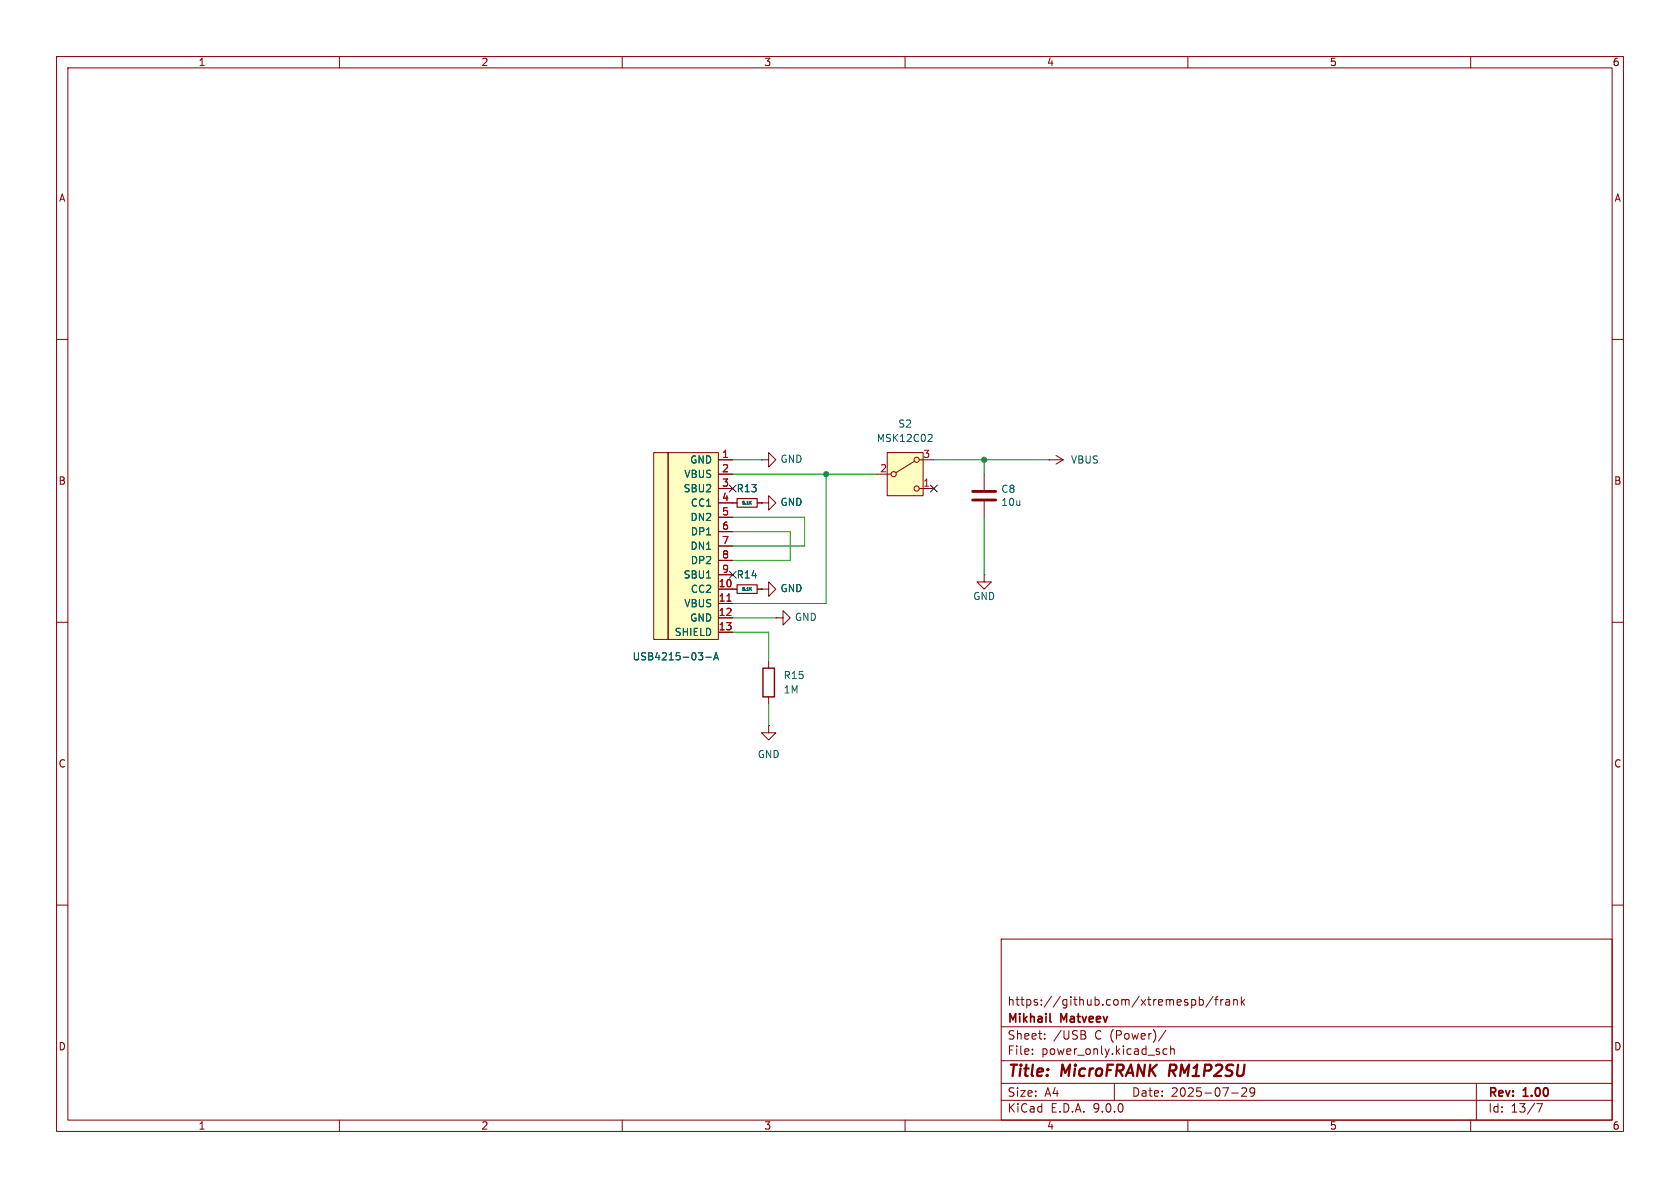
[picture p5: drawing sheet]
(kicad_sch
 (version 20250114)
 (generator "eeschema")
 (generator_version "9.0")
 (paper "A4")
 (title_block
  (title "${NAME} ${MODEL}")
  (date "2025-07-29")
  (rev "${VERSION}")
  (company "Mikhail Matveev")
  (comment 1 "https://github.com/xtremespb/frank"))
 (lib_symbols
  (symbol "Device:C"
   (pin_numbers (hide yes))
   (pin_names
    (offset 0.254)) (exclude_from_sim no) (in_bom yes) (on_board yes)
   (property "Reference" "C" (at 0.635 2.54 0) (effects (font (size 1.27 1.27)) (justify left)))
   (property "Value" "C" (at 0.635 -2.54 0) (effects (font (size 1.27 1.27)) (justify left)))
   (property "Footprint" "" (at 0.9652 -3.81 0) (effects (font (size 1.27 1.27)) (hide yes)))
   (property "Datasheet" "~" (at 0 0 0) (effects (font (size 1.27 1.27)) (hide yes)))
   (property "Description" "Unpolarized capacitor" (at 0 0 0) (effects (font (size 1.27 1.27)) (hide yes)))
   (symbol "C_0_1"
    (polyline (pts (xy -2.032 0.762) (xy 2.032 0.762)) (stroke (width 0.508) (type default)) (fill (type none)))
    (polyline (pts (xy -2.032 -0.762) (xy 2.032 -0.762)) (stroke (width 0.508) (type default)) (fill (type none))))
   (symbol "C_1_1"
    (pin passive line (at 0 3.81 270) (length 2.794) (name "~" (effects (font (size 1.27 1.27)))) (number "1" (effects (font (size 1.27 1.27)))))
    (pin passive line (at 0 -3.81 90) (length 2.794) (name "~" (effects (font (size 1.27 1.27)))) (number "2" (effects (font (size 1.27 1.27))))))
   (embedded_fonts no))
  (symbol "Device:R"
   (pin_numbers (hide yes))
   (pin_names
    (offset 0)) (exclude_from_sim no) (in_bom yes) (on_board yes)
   (property "Reference" "R" (at 2.032 0 90) (effects (font (size 1.27 1.27))))
   (property "Value" "R" (at 0 0 90) (effects (font (size 1.27 1.27))))
   (property "Footprint" "" (at -1.778 0 90) (effects (font (size 1.27 1.27)) (hide yes)))
   (property "Datasheet" "~" (at 0 0 0) (effects (font (size 1.27 1.27)) (hide yes)))
   (property "Description" "Resistor" (at 0 0 0) (effects (font (size 1.27 1.27)) (hide yes)))
   (symbol "R_0_1"
    (rectangle (start -1.016 -2.54) (end 1.016 2.54) (stroke (width 0.254) (type default)) (fill (type none))))
   (symbol "R_1_1"
    (pin passive line (at 0 3.81 270) (length 1.27) (name "~" (effects (font (size 1.27 1.27)))) (number "1" (effects (font (size 1.27 1.27)))))
    (pin passive line (at 0 -3.81 90) (length 1.27) (name "~" (effects (font (size 1.27 1.27)))) (number "2" (effects (font (size 1.27 1.27))))))
   (embedded_fonts no))
  (symbol "Device:R_Small"
   (pin_numbers (hide yes))
   (pin_names
    (offset 0.254) (hide yes)) (exclude_from_sim no) (in_bom yes) (on_board yes)
   (property "Reference" "R" (at 0.762 0.508 0) (effects (font (size 1.27 1.27)) (justify left)))
   (property "Value" "R_Small" (at 0.762 -1.016 0) (effects (font (size 1.27 1.27)) (justify left)))
   (property "Footprint" "" (at 0 0 0) (effects (font (size 1.27 1.27)) (hide yes)))
   (property "Datasheet" "~" (at 0 0 0) (effects (font (size 1.27 1.27)) (hide yes)))
   (property "Description" "Resistor, small symbol" (at 0 0 0) (effects (font (size 1.27 1.27)) (hide yes)))
   (symbol "R_Small_0_1"
    (rectangle (start -0.762 1.778) (end 0.762 -1.778) (stroke (width 0.2032) (type default)) (fill (type none))))
   (symbol "R_Small_1_1"
    (pin passive line (at 0 2.54 270) (length 0.762) (name "~" (effects (font (size 1.27 1.27)))) (number "1" (effects (font (size 1.27 1.27)))))
    (pin passive line (at 0 -2.54 90) (length 0.762) (name "~" (effects (font (size 1.27 1.27)))) (number "2" (effects (font (size 1.27 1.27))))))
   (embedded_fonts no))
  (symbol "FRANK:USB-C"
   (pin_names
    (offset 1.016)) (exclude_from_sim no) (in_bom yes) (on_board yes)
   (property "Reference" "USB1" (at -6.35 10.16 0) (effects (font (size 1.27 1.27)) (justify right) (hide yes)))
   (property "Value" "USB Type C" (at 0.254 -20.828 0) (effects (font (size 1.27 1.27)) (justify right)))
   (property "Footprint" "LIBS:USB-TYPE-C-31-M-12_lib2" (at 3.81 -1.27 0) (effects (font (size 1.27 1.27)) (hide yes)))
   (property "Datasheet" "" (at 3.81 -1.27 0) (effects (font (size 1.27 1.27)) (hide yes)))
   (property "Description" "" (at 0 0 0) (effects (font (size 1.27 1.27)) (hide yes)))
   (property "LCSC" "C165948" (at 0 0 0) (effects (font (size 1.27 1.27)) (hide yes)))
   (symbol "USB-C_0_1"
    (rectangle (start -11.43 15.24) (end -8.89 -17.78) (stroke (width 0) (type default)) (fill (type background)))
    (rectangle (start 0 -17.78) (end -8.89 15.24) (stroke (width 0) (type default)) (fill (type background))))
   (symbol "USB-C_1_1"
    (pin input line (at 2.54 13.97 180) (length 2.54) (name "GND" (effects (font (size 1.27 1.27)))) (number "1" (effects (font (size 1.27 1.27)))))
    (pin input line (at 2.54 11.43 180) (length 2.54) (name "VBUS" (effects (font (size 1.27 1.27)))) (number "2" (effects (font (size 1.27 1.27)))))
    (pin input line (at 2.54 8.89 180) (length 2.54) (name "SBU2" (effects (font (size 1.27 1.27)))) (number "3" (effects (font (size 1.27 1.27)))))
    (pin input line (at 2.54 6.35 180) (length 2.54) (name "CC1" (effects (font (size 1.27 1.27)))) (number "4" (effects (font (size 1.27 1.27)))))
    (pin input line (at 2.54 3.81 180) (length 2.54) (name "DN2" (effects (font (size 1.27 1.27)))) (number "5" (effects (font (size 1.27 1.27)))))
    (pin input line (at 2.54 1.27 180) (length 2.54) (name "DP1" (effects (font (size 1.27 1.27)))) (number "6" (effects (font (size 1.27 1.27)))))
    (pin input line (at 2.54 -1.27 180) (length 2.54) (name "DN1" (effects (font (size 1.27 1.27)))) (number "7" (effects (font (size 1.27 1.27)))))
    (pin input line (at 2.54 -3.81 180) (length 2.54) (name "DP2" (effects (font (size 1.27 1.27)))) (number "8" (effects (font (size 1.27 1.27)))))
    (pin input line (at 2.54 -6.35 180) (length 2.54) (name "SBU1" (effects (font (size 1.27 1.27)))) (number "9" (effects (font (size 1.27 1.27)))))
    (pin input line (at 2.54 -8.89 180) (length 2.54) (name "CC2" (effects (font (size 1.27 1.27)))) (number "10" (effects (font (size 1.27 1.27)))))
    (pin input line (at 2.54 -11.43 180) (length 2.54) (name "VBUS" (effects (font (size 1.27 1.27)))) (number "11" (effects (font (size 1.27 1.27)))))
    (pin input line (at 2.54 -13.97 180) (length 2.54) (name "GND" (effects (font (size 1.27 1.27)))) (number "12" (effects (font (size 1.27 1.27)))))
    (pin input line (at 2.54 -16.51 180) (length 2.54) (name "SHIELD" (effects (font (size 1.27 1.27)))) (number "13" (effects (font (size 1.27 1.27))))))
   (embedded_fonts no))
  (symbol "GND_3"
   (power)
   (pin_numbers (hide yes))
   (pin_names
    (offset 0) (hide yes)) (exclude_from_sim no) (in_bom yes) (on_board yes)
   (property "Reference" "#PWR" (at 0 -6.35 0) (effects (font (size 1.27 1.27)) (hide yes)))
   (property "Value" "GND" (at 0 -3.81 0) (effects (font (size 1.27 1.27))))
   (property "Footprint" "" (at 0 0 0) (effects (font (size 1.27 1.27)) (hide yes)))
   (property "Datasheet" "" (at 0 0 0) (effects (font (size 1.27 1.27)) (hide yes)))
   (property "Description" "Power symbol creates a global label with name \"GND\" , ground" (at 0 0 0) (effects (font (size 1.27 1.27)) (hide yes)))
   (symbol "GND_3_0_1"
    (polyline (pts (xy 0 0) (xy 0 -1.27) (xy 1.27 -1.27) (xy 0 -2.54) (xy -1.27 -1.27) (xy 0 -1.27)) (stroke (width 0) (type default)) (fill (type none))))
   (symbol "GND_3_1_1"
    (pin power_in line (at 0 0 270) (length 0) (name "~" (effects (font (size 1.27 1.27)))) (number "1" (effects (font (size 1.27 1.27))))))
   (embedded_fonts no))
  (symbol "GND_5"
   (power)
   (pin_numbers (hide yes))
   (pin_names
    (offset 0) (hide yes)) (exclude_from_sim no) (in_bom yes) (on_board yes)
   (property "Reference" "#PWR" (at 0 -6.35 0) (effects (font (size 1.27 1.27)) (hide yes)))
   (property "Value" "GND" (at 0 -3.81 0) (effects (font (size 1.27 1.27))))
   (property "Footprint" "" (at 0 0 0) (effects (font (size 1.27 1.27)) (hide yes)))
   (property "Datasheet" "" (at 0 0 0) (effects (font (size 1.27 1.27)) (hide yes)))
   (property "Description" "Power symbol creates a global label with name \"GND\" , ground" (at 0 0 0) (effects (font (size 1.27 1.27)) (hide yes)))
   (symbol "GND_5_0_1"
    (polyline (pts (xy 0 0) (xy 0 -1.27) (xy 1.27 -1.27) (xy 0 -2.54) (xy -1.27 -1.27) (xy 0 -1.27)) (stroke (width 0) (type default)) (fill (type none))))
   (symbol "GND_5_1_1"
    (pin power_in line (at 0 0 270) (length 0) (name "~" (effects (font (size 1.27 1.27)))) (number "1" (effects (font (size 1.27 1.27))))))
   (embedded_fonts no))
  (symbol "GND_6"
   (power)
   (pin_numbers (hide yes))
   (pin_names
    (offset 0) (hide yes)) (exclude_from_sim no) (in_bom yes) (on_board yes)
   (property "Reference" "#PWR" (at 0 -6.35 0) (effects (font (size 1.27 1.27)) (hide yes)))
   (property "Value" "GND" (at 0 -3.81 0) (effects (font (size 1.27 1.27))))
   (property "Footprint" "" (at 0 0 0) (effects (font (size 1.27 1.27)) (hide yes)))
   (property "Datasheet" "" (at 0 0 0) (effects (font (size 1.27 1.27)) (hide yes)))
   (property "Description" "Power symbol creates a global label with name \"GND\" , ground" (at 0 0 0) (effects (font (size 1.27 1.27)) (hide yes)))
   (symbol "GND_6_0_1"
    (polyline (pts (xy 0 0) (xy 0 -1.27) (xy 1.27 -1.27) (xy 0 -2.54) (xy -1.27 -1.27) (xy 0 -1.27)) (stroke (width 0) (type default)) (fill (type none))))
   (symbol "GND_6_1_1"
    (pin power_in line (at 0 0 270) (length 0) (name "~" (effects (font (size 1.27 1.27)))) (number "1" (effects (font (size 1.27 1.27))))))
   (embedded_fonts no))
  (symbol "GND_7"
   (power)
   (pin_numbers (hide yes))
   (pin_names
    (offset 0) (hide yes)) (exclude_from_sim no) (in_bom yes) (on_board yes)
   (property "Reference" "#PWR" (at 0 -6.35 0) (effects (font (size 1.27 1.27)) (hide yes)))
   (property "Value" "GND" (at 0 -3.81 0) (effects (font (size 1.27 1.27))))
   (property "Footprint" "" (at 0 0 0) (effects (font (size 1.27 1.27)) (hide yes)))
   (property "Datasheet" "" (at 0 0 0) (effects (font (size 1.27 1.27)) (hide yes)))
   (property "Description" "Power symbol creates a global label with name \"GND\" , ground" (at 0 0 0) (effects (font (size 1.27 1.27)) (hide yes)))
   (symbol "GND_7_0_1"
    (polyline (pts (xy 0 0) (xy 0 -1.27) (xy 1.27 -1.27) (xy 0 -2.54) (xy -1.27 -1.27) (xy 0 -1.27)) (stroke (width 0) (type default)) (fill (type none))))
   (symbol "GND_7_1_1"
    (pin power_in line (at 0 0 270) (length 0) (name "~" (effects (font (size 1.27 1.27)))) (number "1" (effects (font (size 1.27 1.27))))))
   (embedded_fonts no))
  (symbol "Switch:SW_SPDT_321"
   (pin_names
    (offset 1) (hide yes)) (exclude_from_sim no) (in_bom yes) (on_board yes)
   (property "Reference" "SW" (at 0 5.08 0) (effects (font (size 1.27 1.27))))
   (property "Value" "SW_SPDT_321" (at 0 -5.08 0) (effects (font (size 1.27 1.27))))
   (property "Footprint" "" (at 0 -10.16 0) (effects (font (size 1.27 1.27)) (hide yes)))
   (property "Datasheet" "~" (at 0 -7.62 0) (effects (font (size 1.27 1.27)) (hide yes)))
   (property "Description" "Switch, single pole double throw" (at 0 0 0) (effects (font (size 1.27 1.27)) (hide yes)))
   (symbol "SW_SPDT_321_0_1"
    (circle (center -2.032 0) (radius 0.4572) (stroke (width 0) (type default)) (fill (type none)))
    (polyline (pts (xy -1.651 0.254) (xy 1.651 2.286)) (stroke (width 0) (type default)) (fill (type none)))
    (circle (center 2.032 2.54) (radius 0.4572) (stroke (width 0) (type default)) (fill (type none)))
    (circle (center 2.032 -2.54) (radius 0.4572) (stroke (width 0) (type default)) (fill (type none))))
   (symbol "SW_SPDT_321_1_1"
    (rectangle (start -3.175 3.81) (end 3.175 -3.81) (stroke (width 0) (type default)) (fill (type background)))
    (pin passive line (at -5.08 0 0) (length 2.54) (name "B" (effects (font (size 1.27 1.27)))) (number "2" (effects (font (size 1.27 1.27)))))
    (pin passive line (at 5.08 2.54 180) (length 2.54) (name "A" (effects (font (size 1.27 1.27)))) (number "3" (effects (font (size 1.27 1.27)))))
    (pin passive line (at 5.08 -2.54 180) (length 2.54) (name "C" (effects (font (size 1.27 1.27)))) (number "1" (effects (font (size 1.27 1.27))))))
   (embedded_fonts no))
  (symbol "power:GND"
   (power)
   (pin_numbers (hide yes))
   (pin_names
    (offset 0) (hide yes)) (exclude_from_sim no) (in_bom yes) (on_board yes)
   (property "Reference" "#PWR" (at 0 -6.35 0) (effects (font (size 1.27 1.27)) (hide yes)))
   (property "Value" "GND" (at 0 -3.81 0) (effects (font (size 1.27 1.27))))
   (property "Footprint" "" (at 0 0 0) (effects (font (size 1.27 1.27)) (hide yes)))
   (property "Datasheet" "" (at 0 0 0) (effects (font (size 1.27 1.27)) (hide yes)))
   (property "Description" "Power symbol creates a global label with name \"GND\" , ground" (at 0 0 0) (effects (font (size 1.27 1.27)) (hide yes)))
   (symbol "GND_0_1"
    (polyline (pts (xy 0 0) (xy 0 -1.27) (xy 1.27 -1.27) (xy 0 -2.54) (xy -1.27 -1.27) (xy 0 -1.27)) (stroke (width 0) (type default)) (fill (type none))))
   (symbol "GND_1_1"
    (pin power_in line (at 0 0 270) (length 0) (name "~" (effects (font (size 1.27 1.27)))) (number "1" (effects (font (size 1.27 1.27))))))
   (embedded_fonts no))
  (symbol "power:VBUS"
   (power)
   (pin_numbers (hide yes))
   (pin_names
    (offset 0) (hide yes)) (exclude_from_sim no) (in_bom yes) (on_board yes)
   (property "Reference" "#PWR" (at 0 -3.81 0) (effects (font (size 1.27 1.27)) (hide yes)))
   (property "Value" "VBUS" (at 0 3.556 0) (effects (font (size 1.27 1.27))))
   (property "Footprint" "" (at 0 0 0) (effects (font (size 1.27 1.27)) (hide yes)))
   (property "Datasheet" "" (at 0 0 0) (effects (font (size 1.27 1.27)) (hide yes)))
   (property "Description" "Power symbol creates a global label with name \"VBUS\"" (at 0 0 0) (effects (font (size 1.27 1.27)) (hide yes)))
   (symbol "VBUS_0_1"
    (polyline (pts (xy -0.762 1.27) (xy 0 2.54)) (stroke (width 0) (type default)) (fill (type none)))
    (polyline (pts (xy 0 2.54) (xy 0.762 1.27)) (stroke (width 0) (type default)) (fill (type none)))
    (polyline (pts (xy 0 0) (xy 0 2.54)) (stroke (width 0) (type default)) (fill (type none))))
   (symbol "VBUS_1_1"
    (pin power_in line (at 0 0 90) (length 0) (name "~" (effects (font (size 1.27 1.27)))) (number "1" (effects (font (size 1.27 1.27))))))
   (embedded_fonts no)))
 (junction
  (at 146.05 83.82)
  (diameter 0)
  (color 0 0 0 0))
 (junction
  (at 173.99 81.28)
  (diameter 0)
  (color 0 0 0 0))
 (no_connect
  (at 129.54 101.6))
 (no_connect
  (at 129.54 86.36))
 (no_connect
  (at 165.1 86.36))
 (wire
  (pts (xy 129.54 96.52) (xy 142.24 96.52))
  (stroke (width 0) (type default)))
 (wire
  (pts (xy 139.7 93.98) (xy 139.7 99.06))
  (stroke (width 0) (type default)))
 (wire
  (pts (xy 135.89 111.76) (xy 135.89 116.84))
  (stroke (width 0) (type default)))
 (wire
  (pts (xy 129.54 99.06) (xy 139.7 99.06))
  (stroke (width 0) (type default)))
 (wire
  (pts (xy 165.1 81.28) (xy 173.99 81.28))
  (stroke (width 0) (type default)))
 (wire
  (pts (xy 142.24 91.44) (xy 142.24 96.52))
  (stroke (width 0) (type default)))
 (wire
  (pts (xy 173.99 81.28) (xy 173.99 83.82))
  (stroke (width 0) (type default)))
 (wire
  (pts (xy 146.05 83.82) (xy 154.94 83.82))
  (stroke (width 0) (type default)))
 (wire
  (pts (xy 129.54 111.76) (xy 135.89 111.76))
  (stroke (width 0) (type default)))
 (wire
  (pts (xy 146.05 83.82) (xy 146.05 106.68))
  (stroke (width 0) (type default)))
 (wire
  (pts (xy 129.54 83.82) (xy 146.05 83.82))
  (stroke (width 0) (type default)))
 (wire
  (pts (xy 129.54 109.22) (xy 137.16 109.22))
  (stroke (width 0) (type default)))
 (wire
  (pts (xy 135.89 128.27) (xy 135.89 124.46))
  (stroke (width 0) (type default)))
 (wire
  (pts (xy 129.54 93.98) (xy 139.7 93.98))
  (stroke (width 0) (type default)))
 (wire
  (pts (xy 129.54 81.28) (xy 134.62 81.28))
  (stroke (width 0) (type default)))
 (wire
  (pts (xy 146.05 106.68) (xy 129.54 106.68))
  (stroke (width 0) (type default)))
 (wire
  (pts (xy 173.99 81.28) (xy 185.42 81.28))
  (stroke (width 0) (type default)))
 (wire
  (pts (xy 173.99 91.44) (xy 173.99 101.6))
  (stroke (width 0) (type default)))
 (wire
  (pts (xy 129.54 91.44) (xy 142.24 91.44))
  (stroke (width 0) (type default)))
 (symbol
  (lib_name "GND_5")
  (lib_id "power:GND")
  (at 134.62 104.14 90)
  (unit 1)
  (exclude_from_sim no)
  (in_bom yes)
  (on_board yes)
  (dnp no)
  (property "Reference" "#PWR034" (at 140.97 104.14 0) (effects (font (size 1.27 1.27)) (hide yes)))
  (property "Value" "GND" (at 137.8712 104.013 90) (effects (font (size 1.27 1.27)) (justify right)))
  (property "Footprint" "" (at 134.62 104.14 0) (effects (font (size 1.27 1.27)) (hide yes)))
  (property "Datasheet" "" (at 134.62 104.14 0) (effects (font (size 1.27 1.27)) (hide yes)))
  (property "Description" "Power symbol creates a global label with name \"GND\" , ground" (at 134.62 104.14 0) (effects (font (size 1.27 1.27)) (hide yes)))
  (pin "1"))
 (symbol
  (lib_id "Device:R_Small")
  (at 132.08 88.9 270)
  (unit 1)
  (exclude_from_sim no)
  (in_bom yes)
  (on_board yes)
  (dnp no)
  (property "Reference" "R13" (at 132.08 86.36 90) (effects (font (size 1.27 1.27))))
  (property "Value" "5.1K" (at 132.08 88.9 90) (effects (font (size 0.508 0.508))))
  (property "Footprint" "FRANK:Resistor (0402)" (at 132.08 88.9 0) (effects (font (size 1.27 1.27)) (hide yes)))
  (property "Datasheet" "https://www.vishay.com/docs/28952/mcs0402at-mct0603at-mcu0805at-mca1206at.pdf" (at 132.08 88.9 0) (effects (font (size 1.27 1.27)) (hide yes)))
  (property "Description" "" (at 132.08 88.9 0) (effects (font (size 1.27 1.27)) (hide yes)))
  (property "LCSC" "" (at 132.08 88.9 0) (effects (font (size 1.27 1.27)) (hide yes)))
  (property "AliExpress" "https://www.aliexpress.com/item/1005005945735199.html" (at 132.08 88.9 0) (effects (font (size 1.27 1.27)) (hide yes)))
  (property "Sim.Device" "" (at 132.08 88.9 0) (effects (font (size 1.27 1.27))))
  (pin "1")
  (pin "2"))
 (symbol
  (lib_name "GND_7")
  (lib_id "power:GND")
  (at 137.16 109.22 90)
  (unit 1)
  (exclude_from_sim no)
  (in_bom yes)
  (on_board yes)
  (dnp no)
  (property "Reference" "#PWR035" (at 143.51 109.22 0) (effects (font (size 1.27 1.27)) (hide yes)))
  (property "Value" "GND" (at 140.4112 109.093 90) (effects (font (size 1.27 1.27)) (justify right)))
  (property "Footprint" "" (at 137.16 109.22 0) (effects (font (size 1.27 1.27)) (hide yes)))
  (property "Datasheet" "" (at 137.16 109.22 0) (effects (font (size 1.27 1.27)) (hide yes)))
  (property "Description" "Power symbol creates a global label with name \"GND\" , ground" (at 137.16 109.22 0) (effects (font (size 1.27 1.27)) (hide yes)))
  (pin "1"))
 (symbol
  (lib_id "power:VBUS")
  (at 185.42 81.28 270)
  (unit 1)
  (exclude_from_sim no)
  (in_bom yes)
  (on_board yes)
  (dnp no)
  (fields_autoplaced yes)
  (property "Reference" "#PWR031" (at 181.61 81.28 0) (effects (font (size 1.27 1.27)) (hide yes)))
  (property "Value" "VBUS" (at 189.23 81.2799 90) (effects (font (size 1.27 1.27)) (justify left)))
  (property "Footprint" "" (at 185.42 81.28 0) (effects (font (size 1.27 1.27)) (hide yes)))
  (property "Datasheet" "" (at 185.42 81.28 0) (effects (font (size 1.27 1.27)) (hide yes)))
  (property "Description" "Power symbol creates a global label with name \"VBUS\"" (at 185.42 81.28 0) (effects (font (size 1.27 1.27)) (hide yes)))
  (pin "1"))
 (symbol
  (lib_id "Device:C")
  (at 173.99 87.63 0)
  (unit 1)
  (exclude_from_sim no)
  (in_bom yes)
  (on_board yes)
  (dnp no)
  (property "Reference" "C8" (at 176.911 86.4616 0) (effects (font (size 1.27 1.27)) (justify left)))
  (property "Value" "10u" (at 176.911 88.773 0) (effects (font (size 1.27 1.27)) (justify left)))
  (property "Footprint" "FRANK:Capacitor (0805)" (at 174.9552 91.44 0) (effects (font (size 1.27 1.27)) (hide yes)))
  (property "Datasheet" "https://eu.mouser.com/datasheet/2/40/KGM_X7R-3223212.pdf" (at 173.99 87.63 0) (effects (font (size 1.27 1.27)) (hide yes)))
  (property "Description" "" (at 173.99 87.63 0) (effects (font (size 1.27 1.27)) (hide yes)))
  (property "AliExpress" "https://www.aliexpress.com/item/33008008276.html" (at 173.99 87.63 0) (effects (font (size 1.27 1.27)) (hide yes)))
  (property "Sim.Device" "" (at 173.99 87.63 0) (effects (font (size 1.27 1.27))))
  (property "LCSC" "" (at 173.99 87.63 0) (effects (font (size 1.27 1.27)) (hide yes)))
  (pin "1")
  (pin "2"))
 (symbol
  (lib_id "power:GND")
  (at 135.89 128.27 0)
  (unit 1)
  (exclude_from_sim no)
  (in_bom yes)
  (on_board yes)
  (dnp no)
  (fields_autoplaced yes)
  (property "Reference" "#PWR036" (at 135.89 134.62 0) (effects (font (size 1.27 1.27)) (hide yes)))
  (property "Value" "GND" (at 135.89 133.35 0) (effects (font (size 1.27 1.27))))
  (property "Footprint" "" (at 135.89 128.27 0) (effects (font (size 1.27 1.27)) (hide yes)))
  (property "Datasheet" "" (at 135.89 128.27 0) (effects (font (size 1.27 1.27)) (hide yes)))
  (property "Description" "Power symbol creates a global label with name \"GND\" , ground" (at 135.89 128.27 0) (effects (font (size 1.27 1.27)) (hide yes)))
  (pin "1"))
 (symbol
  (lib_id "FRANK:USB-C")
  (at 127 95.25 0)
  (unit 1)
  (exclude_from_sim no)
  (in_bom yes)
  (on_board yes)
  (dnp no)
  (property "Reference" "J7" (at 120.65 85.09 0) (effects (font (size 1.27 1.27)) (justify right) (hide yes)))
  (property "Value" "USB4215-03-A" (at 127.254 116.078 0) (effects (font (size 1.27 1.27)) (justify right)))
  (property "Footprint" "FRANK:USB Type C" (at 130.81 96.52 0) (effects (font (size 1.27 1.27)) (hide yes)))
  (property "Datasheet" "https://eu.mouser.com/datasheet/2/837/usb4215-3472997.pdf" (at 130.81 96.52 0) (effects (font (size 1.27 1.27)) (hide yes)))
  (property "Description" "" (at 127 95.25 0) (effects (font (size 1.27 1.27)) (hide yes)))
  (property "LCSC" "" (at 127 95.25 0) (effects (font (size 1.27 1.27)) (hide yes)))
  (property "AliExpress" "https://www.aliexpress.com/item/1005005500797563.html" (at 127 95.25 0) (effects (font (size 1.27 1.27)) (hide yes)))
  (property "Sim.Device" "" (at 127 95.25 0) (effects (font (size 1.27 1.27))))
  (pin "1")
  (pin "10")
  (pin "11")
  (pin "12")
  (pin "13")
  (pin "2")
  (pin "3")
  (pin "4")
  (pin "5")
  (pin "6")
  (pin "7")
  (pin "8")
  (pin "9"))
 (symbol
  (lib_name "GND_6")
  (lib_id "power:GND")
  (at 134.62 88.9 90)
  (unit 1)
  (exclude_from_sim no)
  (in_bom yes)
  (on_board yes)
  (dnp no)
  (property "Reference" "#PWR032" (at 140.97 88.9 0) (effects (font (size 1.27 1.27)) (hide yes)))
  (property "Value" "GND" (at 137.8712 88.773 90) (effects (font (size 1.27 1.27)) (justify right)))
  (property "Footprint" "" (at 134.62 88.9 0) (effects (font (size 1.27 1.27)) (hide yes)))
  (property "Datasheet" "" (at 134.62 88.9 0) (effects (font (size 1.27 1.27)) (hide yes)))
  (property "Description" "Power symbol creates a global label with name \"GND\" , ground" (at 134.62 88.9 0) (effects (font (size 1.27 1.27)) (hide yes)))
  (pin "1"))
 (symbol
  (lib_id "Switch:SW_SPDT_321")
  (at 160.02 83.82 0)
  (unit 1)
  (exclude_from_sim no)
  (in_bom yes)
  (on_board yes)
  (dnp no)
  (fields_autoplaced yes)
  (property "Reference" "S2" (at 160.02 74.93 0) (effects (font (size 1.27 1.27))))
  (property "Value" "MSK12C02" (at 160.02 77.47 0) (effects (font (size 1.27 1.27))))
  (property "Footprint" "FRANK:Switch (MSK12C02)" (at 160.02 93.98 0) (effects (font (size 1.27 1.27)) (hide yes)))
  (property "Datasheet" "~" (at 160.02 91.44 0) (effects (font (size 1.27 1.27)) (hide yes)))
  (property "Description" "Switch, single pole double throw" (at 160.02 83.82 0) (effects (font (size 1.27 1.27)) (hide yes)))
  (pin "2")
  (pin "1")
  (pin "3"))
 (symbol
  (lib_name "GND_3")
  (lib_id "power:GND")
  (at 173.99 101.6 0)
  (unit 1)
  (exclude_from_sim no)
  (in_bom yes)
  (on_board yes)
  (dnp no)
  (property "Reference" "#PWR033" (at 173.99 107.95 0) (effects (font (size 1.27 1.27)) (hide yes)))
  (property "Value" "GND" (at 173.99 105.41 0) (effects (font (size 1.27 1.27))))
  (property "Footprint" "" (at 173.99 101.6 0) (effects (font (size 1.27 1.27)) (hide yes)))
  (property "Datasheet" "" (at 173.99 101.6 0) (effects (font (size 1.27 1.27)) (hide yes)))
  (property "Description" "Power symbol creates a global label with name \"GND\" , ground" (at 173.99 101.6 0) (effects (font (size 1.27 1.27)) (hide yes)))
  (pin "1"))
 (symbol
  (lib_id "Device:R")
  (at 135.89 120.65 0)
  (unit 1)
  (exclude_from_sim no)
  (in_bom yes)
  (on_board yes)
  (dnp no)
  (fields_autoplaced yes)
  (property "Reference" "R15" (at 138.43 119.3799 0) (effects (font (size 1.27 1.27)) (justify left)))
  (property "Value" "1M" (at 138.43 121.9199 0) (effects (font (size 1.27 1.27)) (justify left)))
  (property "Footprint" "FRANK:Resistor (0402)" (at 134.112 120.65 90) (effects (font (size 1.27 1.27)) (hide yes)))
  (property "Datasheet" "https://www.vishay.com/docs/28952/mcs0402at-mct0603at-mcu0805at-mca1206at.pdf" (at 135.89 120.65 0) (effects (font (size 1.27 1.27)) (hide yes)))
  (property "Description" "" (at 135.89 120.65 0) (effects (font (size 1.27 1.27)) (hide yes)))
  (property "AliExpress" "https://www.aliexpress.com/item/1005005945735199.html" (at 135.89 120.65 0) (effects (font (size 1.27 1.27)) (hide yes)))
  (property "Sim.Device" "" (at 135.89 120.65 0) (effects (font (size 1.27 1.27))))
  (property "LCSC" "" (at 135.89 120.65 0) (effects (font (size 1.27 1.27)) (hide yes)))
  (pin "1")
  (pin "2"))
 (symbol
  (lib_id "power:GND")
  (at 134.62 81.28 90)
  (unit 1)
  (exclude_from_sim no)
  (in_bom yes)
  (on_board yes)
  (dnp no)
  (property "Reference" "#PWR030" (at 140.97 81.28 0) (effects (font (size 1.27 1.27)) (hide yes)))
  (property "Value" "GND" (at 137.8712 81.153 90) (effects (font (size 1.27 1.27)) (justify right)))
  (property "Footprint" "" (at 134.62 81.28 0) (effects (font (size 1.27 1.27)) (hide yes)))
  (property "Datasheet" "" (at 134.62 81.28 0) (effects (font (size 1.27 1.27)) (hide yes)))
  (property "Description" "Power symbol creates a global label with name \"GND\" , ground" (at 134.62 81.28 0) (effects (font (size 1.27 1.27)) (hide yes)))
  (pin "1"))
 (symbol
  (lib_id "Device:R_Small")
  (at 132.08 104.14 270)
  (unit 1)
  (exclude_from_sim no)
  (in_bom yes)
  (on_board yes)
  (dnp no)
  (property "Reference" "R14" (at 132.08 101.6 90) (effects (font (size 1.27 1.27))))
  (property "Value" "5.1K" (at 132.08 104.14 90) (effects (font (size 0.508 0.508))))
  (property "Footprint" "FRANK:Resistor (0402)" (at 132.08 104.14 0) (effects (font (size 1.27 1.27)) (hide yes)))
  (property "Datasheet" "https://www.vishay.com/docs/28952/mcs0402at-mct0603at-mcu0805at-mca1206at.pdf" (at 132.08 104.14 0) (effects (font (size 1.27 1.27)) (hide yes)))
  (property "Description" "" (at 132.08 104.14 0) (effects (font (size 1.27 1.27)) (hide yes)))
  (property "LCSC" "" (at 132.08 104.14 0) (effects (font (size 1.27 1.27)) (hide yes)))
  (property "AliExpress" "https://www.aliexpress.com/item/1005005945735199.html" (at 132.08 104.14 0) (effects (font (size 1.27 1.27)) (hide yes)))
  (property "Sim.Device" "" (at 132.08 104.14 0) (effects (font (size 1.27 1.27))))
  (pin "1")
  (pin "2")))
